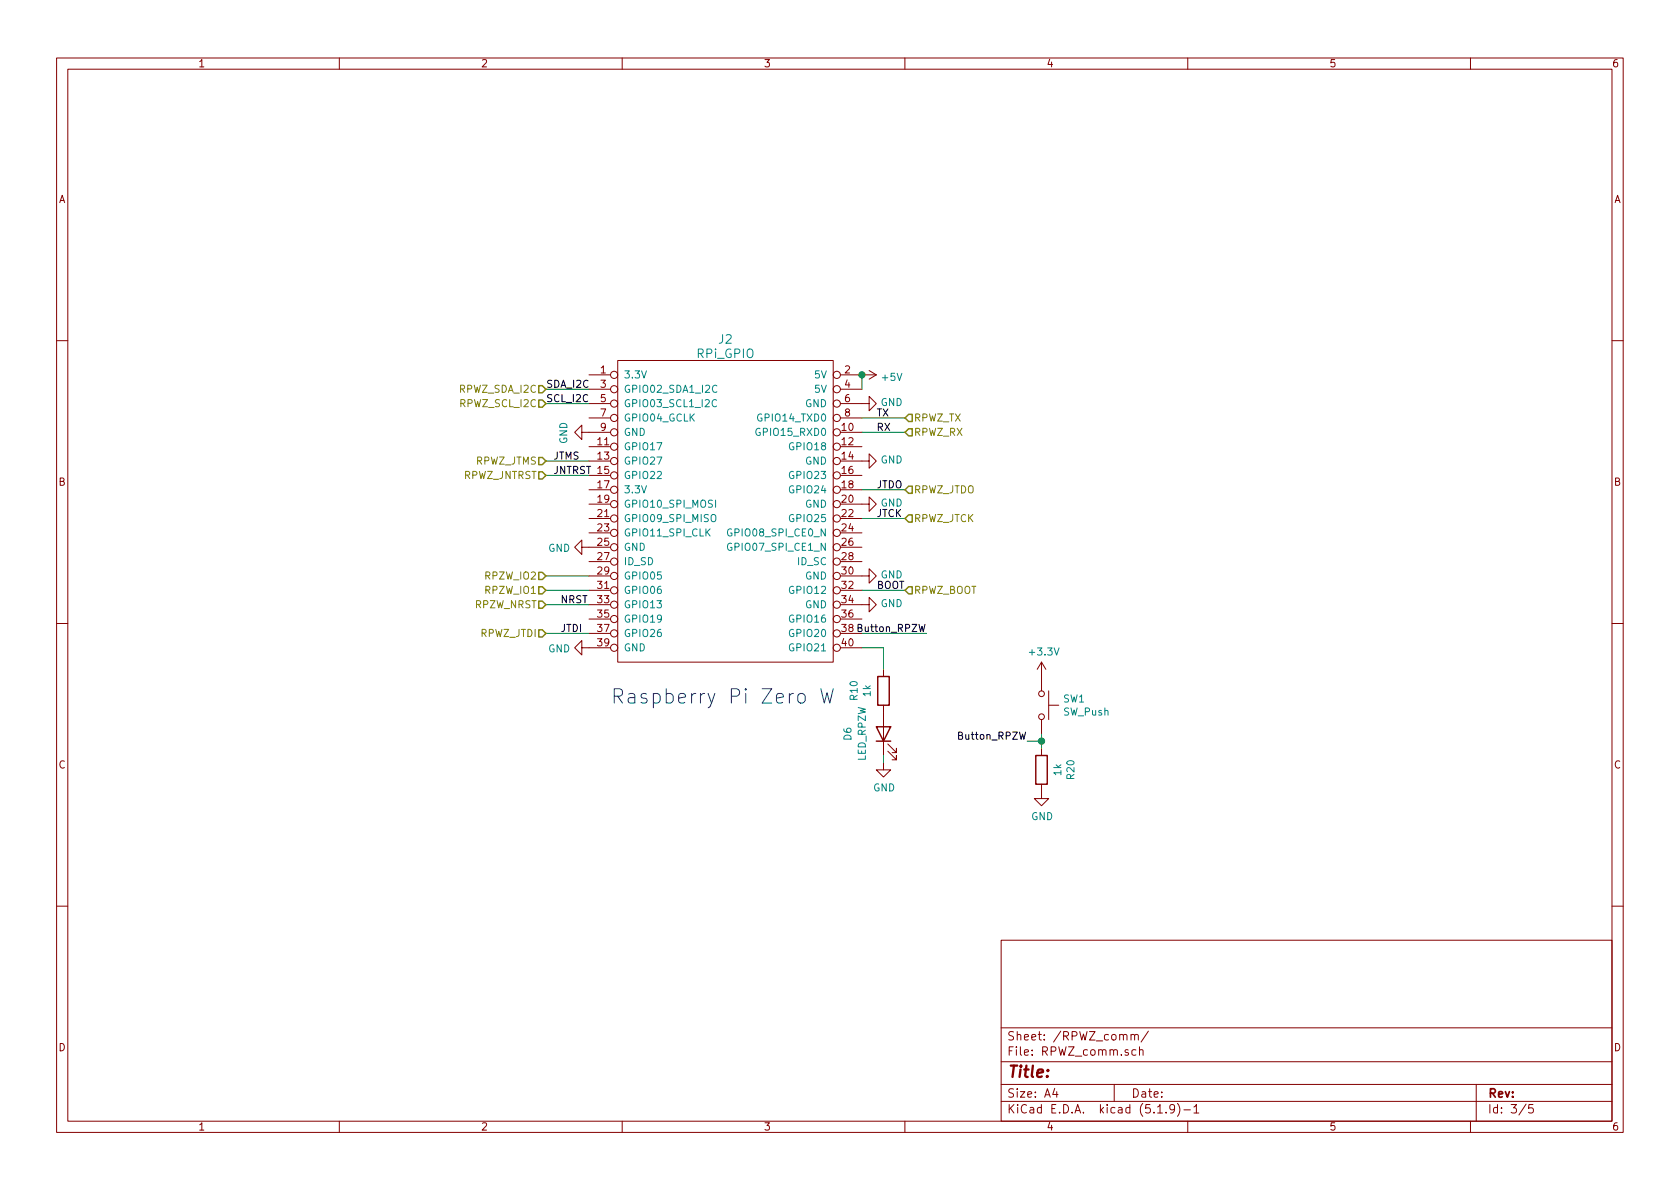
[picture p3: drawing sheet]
EESchema Schematic File Version 4
EELAYER 30 0
EELAYER END
$Descr A4 11693 8268
encoding utf-8
Sheet 3 5
Title ""
Date ""
Rev ""
Comp ""
Comment1 ""
Comment2 ""
Comment3 ""
Comment4 ""
$EndDescr
Connection ~ 6000 2600
Wire Wire Line
	6000 2700 6000 2600
$Comp
L power:+5V #PWR?
U 1 1
P 6000 2600
AR Path="/60807588" Ref="#PWR?"  Part="1" 
AR Path="/60805E76/60807588" Ref="#PWR0102"  Part="1" 
F 0 "#PWR0102" H 6000 2450 50  0001 C CNN
F 1 "+5V" V 6015 2728 50  0000 L CNN
F 2 "" H 6000 2600 50  0001 C CNN
F 3 "" H 6000 2600 50  0001 C CNN
	1    6000 2600
	0    1    1    0   
$EndComp
$Comp
L power:GND #PWR?
U 1 1
P 4100 3000
AR Path="/6080758E" Ref="#PWR?"  Part="1" 
AR Path="/60805E76/6080758E" Ref="#PWR0103"  Part="1" 
F 0 "#PWR0103" H 4100 2750 50  0001 C CNN
F 1 "GND" H 4105 2827 50  0000 C CNN
F 2 "" H 4100 3000 50  0001 C CNN
F 3 "" H 4100 3000 50  0001 C CNN
	1    4100 3000
	0    1    1    0   
$EndComp
$Comp
L power:GND #PWR?
U 1 1
P 4100 4500
AR Path="/60807594" Ref="#PWR?"  Part="1" 
AR Path="/60805E76/60807594" Ref="#PWR0104"  Part="1" 
F 0 "#PWR0104" H 4100 4250 50  0001 C CNN
F 1 "GND" V 4105 4372 50  0000 R CNN
F 2 "" H 4100 4500 50  0001 C CNN
F 3 "" H 4100 4500 50  0001 C CNN
	1    4100 4500
	0    1    1    0   
$EndComp
$Comp
L power:GND #PWR?
U 1 1
P 4100 3800
AR Path="/6080759A" Ref="#PWR?"  Part="1" 
AR Path="/60805E76/6080759A" Ref="#PWR0105"  Part="1" 
F 0 "#PWR0105" H 4100 3550 50  0001 C CNN
F 1 "GND" V 4105 3672 50  0000 R CNN
F 2 "" H 4100 3800 50  0001 C CNN
F 3 "" H 4100 3800 50  0001 C CNN
	1    4100 3800
	0    1    1    0   
$EndComp
$Comp
L power:GND #PWR?
U 1 1
P 6000 4200
AR Path="/608075A0" Ref="#PWR?"  Part="1" 
AR Path="/60805E76/608075A0" Ref="#PWR0106"  Part="1" 
F 0 "#PWR0106" H 6000 3950 50  0001 C CNN
F 1 "GND" V 6005 4072 50  0000 R CNN
F 2 "" H 6000 4200 50  0001 C CNN
F 3 "" H 6000 4200 50  0001 C CNN
	1    6000 4200
	0    -1   -1   0   
$EndComp
$Comp
L power:GND #PWR?
U 1 1
P 6000 4000
AR Path="/608075A6" Ref="#PWR?"  Part="1" 
AR Path="/60805E76/608075A6" Ref="#PWR0107"  Part="1" 
F 0 "#PWR0107" H 6000 3750 50  0001 C CNN
F 1 "GND" V 6005 3872 50  0000 R CNN
F 2 "" H 6000 4000 50  0001 C CNN
F 3 "" H 6000 4000 50  0001 C CNN
	1    6000 4000
	0    -1   -1   0   
$EndComp
$Comp
L power:GND #PWR?
U 1 1
P 6000 3500
AR Path="/608075AC" Ref="#PWR?"  Part="1" 
AR Path="/60805E76/608075AC" Ref="#PWR0108"  Part="1" 
F 0 "#PWR0108" H 6000 3250 50  0001 C CNN
F 1 "GND" V 6005 3372 50  0000 R CNN
F 2 "" H 6000 3500 50  0001 C CNN
F 3 "" H 6000 3500 50  0001 C CNN
	1    6000 3500
	0    -1   -1   0   
$EndComp
$Comp
L power:GND #PWR?
U 1 1
P 6000 3200
AR Path="/608075B2" Ref="#PWR?"  Part="1" 
AR Path="/60805E76/608075B2" Ref="#PWR0109"  Part="1" 
F 0 "#PWR0109" H 6000 2950 50  0001 C CNN
F 1 "GND" V 6005 3072 50  0000 R CNN
F 2 "" H 6000 3200 50  0001 C CNN
F 3 "" H 6000 3200 50  0001 C CNN
	1    6000 3200
	0    -1   -1   0   
$EndComp
$Comp
L Connector-ML:RPi_GPIO J?
U 1 1
P 4300 2600
AR Path="/608075B8" Ref="J?"  Part="1" 
AR Path="/60805E76/608075B8" Ref="J2"  Part="1" 
F 0 "J2" H 5050 2850 60  0000 C CNN
F 1 "RPi_GPIO" H 5050 2750 60  0000 C CNN
F 2 "Connector_PinHeader_2.54mm:PinHeader_2x20_P2.54mm_Vertical" H 4300 2600 60  0001 C CNN
F 3 "" H 4300 2600 60  0000 C CNN
	1    4300 2600
	1    0    0    -1  
$EndComp
$Comp
L power:GND #PWR?
U 1 1
P 6000 2800
AR Path="/608075BE" Ref="#PWR?"  Part="1" 
AR Path="/60805E76/608075BE" Ref="#PWR0118"  Part="1" 
F 0 "#PWR0118" H 6000 2550 50  0001 C CNN
F 1 "GND" V 6005 2672 50  0000 R CNN
F 2 "" H 6000 2800 50  0001 C CNN
F 3 "" H 6000 2800 50  0001 C CNN
	1    6000 2800
	0    -1   -1   0   
$EndComp
Text Notes 4250 4900 0    100  ~ 0
Raspberry Pi Zero W
Text Label 3800 2700 0    50   ~ 0
SDA_I2C
Wire Wire Line
	4100 4400 3800 4400
Text Label 3900 4400 0    50   ~ 0
JTDI
Wire Wire Line
	4100 3300 3800 3300
Text Label 3850 3300 0    50   ~ 0
JNTRST
Wire Wire Line
	4100 3200 3800 3200
Text Label 3850 3200 0    50   ~ 0
JTMS
Wire Wire Line
	4100 2800 3800 2800
Text Label 3800 2800 0    50   ~ 0
SCL_I2C
Wire Wire Line
	4100 2700 3800 2700
Wire Wire Line
	6000 2900 6300 2900
Wire Wire Line
	6000 3000 6300 3000
Text Label 6100 2900 0    50   ~ 0
TX
Wire Wire Line
	6000 3400 6300 3400
Text Label 6100 3400 0    50   ~ 0
JTDO
Wire Wire Line
	6000 3600 6300 3600
Text Label 6100 3600 0    50   ~ 0
JTCK
Text Label 6100 3000 0    50   ~ 0
RX
Text HLabel 6300 3400 2    50   Input ~ 0
RPWZ_JTDO
Text HLabel 6300 3600 2    50   Input ~ 0
RPWZ_JTCK
Text HLabel 3800 4400 0    50   Input ~ 0
RPWZ_JTDI
Text HLabel 3800 3300 0    50   Input ~ 0
RPWZ_JNTRST
Text HLabel 3800 3200 0    50   Input ~ 0
RPWZ_JTMS
Text HLabel 3800 2800 0    50   Input ~ 0
RPWZ_SCL_I2C
Text HLabel 3800 2700 0    50   Input ~ 0
RPWZ_SDA_I2C
Text HLabel 6300 2900 2    50   Input ~ 0
RPWZ_TX
Text HLabel 6300 3000 2    50   Input ~ 0
RPWZ_RX
Wire Wire Line
	4100 4200 3800 4200
Text Label 3900 4200 0    50   ~ 0
NRST
Text HLabel 3800 4200 0    50   Input ~ 0
RPZW_NRST
Wire Wire Line
	6000 4100 6300 4100
Text Label 6300 4100 2    50   ~ 0
BOOT
Text HLabel 6300 4100 2    50   Input ~ 0
RPWZ_BOOT
$Comp
L Device:R R?
U 1 1
P 6150 4800
AR Path="/6081C49D/607E2837" Ref="R?"  Part="1" 
AR Path="/607B7D6E/607E2837" Ref="R?"  Part="1" 
AR Path="/60760232/607E2837" Ref="R?"  Part="1" 
AR Path="/60805E76/607E2837" Ref="R10"  Part="1" 
F 0 "R10" V 5943 4800 50  0000 C CNN
F 1 "1k" V 6034 4800 50  0000 C CNN
F 2 "Resistor_SMD:R_0805_2012Metric" V 6080 4800 50  0001 C CNN
F 3 "~" H 6150 4800 50  0001 C CNN
	1    6150 4800
	1    0    0    -1  
$EndComp
$Comp
L Device:LED D?
U 1 1
P 6150 5100
AR Path="/607B7D6E/607E283D" Ref="D?"  Part="1" 
AR Path="/60760232/607E283D" Ref="D?"  Part="1" 
AR Path="/60805E76/607E283D" Ref="D6"  Part="1" 
F 0 "D6" H 6150 5350 50  0000 C CNN
F 1 "LED_RPZW" H 6150 5250 50  0000 C CNN
F 2 "LED_SMD:LED_0805_2012Metric" H 6150 5100 50  0001 C CNN
F 3 "~" H 6150 5100 50  0001 C CNN
	1    6150 5100
	0    -1   -1   0   
$EndComp
Wire Wire Line
	6150 5300 6150 5250
$Comp
L power:GND #PWR?
U 1 1
P 6150 5300
AR Path="/607E2844" Ref="#PWR?"  Part="1" 
AR Path="/607B7D6E/607E2844" Ref="#PWR?"  Part="1" 
AR Path="/60760232/607E2844" Ref="#PWR?"  Part="1" 
AR Path="/60805E76/607E2844" Ref="#PWR0149"  Part="1" 
F 0 "#PWR0149" H 6150 5050 50  0001 C CNN
F 1 "GND" H 6155 5127 50  0000 C CNN
F 2 "" H 6150 5300 50  0001 C CNN
F 3 "" H 6150 5300 50  0001 C CNN
	1    6150 5300
	1    0    0    -1  
$EndComp
Wire Wire Line
	6150 4500 6000 4500
Wire Wire Line
	6150 4500 6150 4650
Wire Wire Line
	4100 4000 3800 4000
Wire Wire Line
	4100 4100 3800 4100
Text HLabel 3800 4100 0    50   Input ~ 0
RPZW_IO1
Text HLabel 3800 4000 0    50   Input ~ 0
RPZW_IO2
$Comp
L Switch:SW_Push SW?
U 1 1
P 7250 4900
AR Path="/60760232/608751BA" Ref="SW?"  Part="1" 
AR Path="/60805E76/608751BA" Ref="SW1"  Part="1" 
F 0 "SW1" V 7204 5048 50  0000 L CNN
F 1 "SW_Push" V 7295 5048 50  0000 L CNN
F 2 "Button_Switch_THT:SW_PUSH_6mm_H4.3mm" H 7250 5100 50  0001 C CNN
F 3 "~" H 7250 5100 50  0001 C CNN
	1    7250 4900
	0    1    1    0   
$EndComp
Wire Wire Line
	7250 5150 7150 5150
Connection ~ 7250 5150
Wire Wire Line
	7250 5150 7250 5100
Text Label 7150 5150 2    50   ~ 0
Button_RPZW
$Comp
L power:+3.3V #PWR?
U 1 1
P 7250 4700
AR Path="/608751C4" Ref="#PWR?"  Part="1" 
AR Path="/60760232/608751C4" Ref="#PWR?"  Part="1" 
AR Path="/60805E76/608751C4" Ref="#PWR0160"  Part="1" 
F 0 "#PWR0160" H 7250 4550 50  0001 C CNN
F 1 "+3.3V" H 7265 4873 50  0000 C CNN
F 2 "" H 7250 4700 50  0001 C CNN
F 3 "" H 7250 4700 50  0001 C CNN
	1    7250 4700
	1    0    0    -1  
$EndComp
Wire Wire Line
	7250 5200 7250 5150
$Comp
L power:GND #PWR?
U 1 1
P 7250 5500
AR Path="/608751CB" Ref="#PWR?"  Part="1" 
AR Path="/607B7D6E/608751CB" Ref="#PWR?"  Part="1" 
AR Path="/60760232/608751CB" Ref="#PWR?"  Part="1" 
AR Path="/60805E76/608751CB" Ref="#PWR0161"  Part="1" 
F 0 "#PWR0161" H 7250 5250 50  0001 C CNN
F 1 "GND" H 7255 5327 50  0000 C CNN
F 2 "" H 7250 5500 50  0001 C CNN
F 3 "" H 7250 5500 50  0001 C CNN
	1    7250 5500
	1    0    0    -1  
$EndComp
$Comp
L Device:R R?
U 1 1
P 7250 5350
AR Path="/6081C49D/608751D1" Ref="R?"  Part="1" 
AR Path="/607B7D6E/608751D1" Ref="R?"  Part="1" 
AR Path="/60760232/608751D1" Ref="R?"  Part="1" 
AR Path="/60805E76/608751D1" Ref="R20"  Part="1" 
F 0 "R20" V 7043 5350 50  0000 C CNN
F 1 "1k" V 7134 5350 50  0000 C CNN
F 2 "Resistor_SMD:R_0805_2012Metric" V 7180 5350 50  0001 C CNN
F 3 "~" H 7250 5350 50  0001 C CNN
	1    7250 5350
	-1   0    0    1   
$EndComp
Text Label 6450 4400 2    50   ~ 0
Button_RPZW
Wire Wire Line
	6000 4400 6450 4400
$EndSCHEMATC
